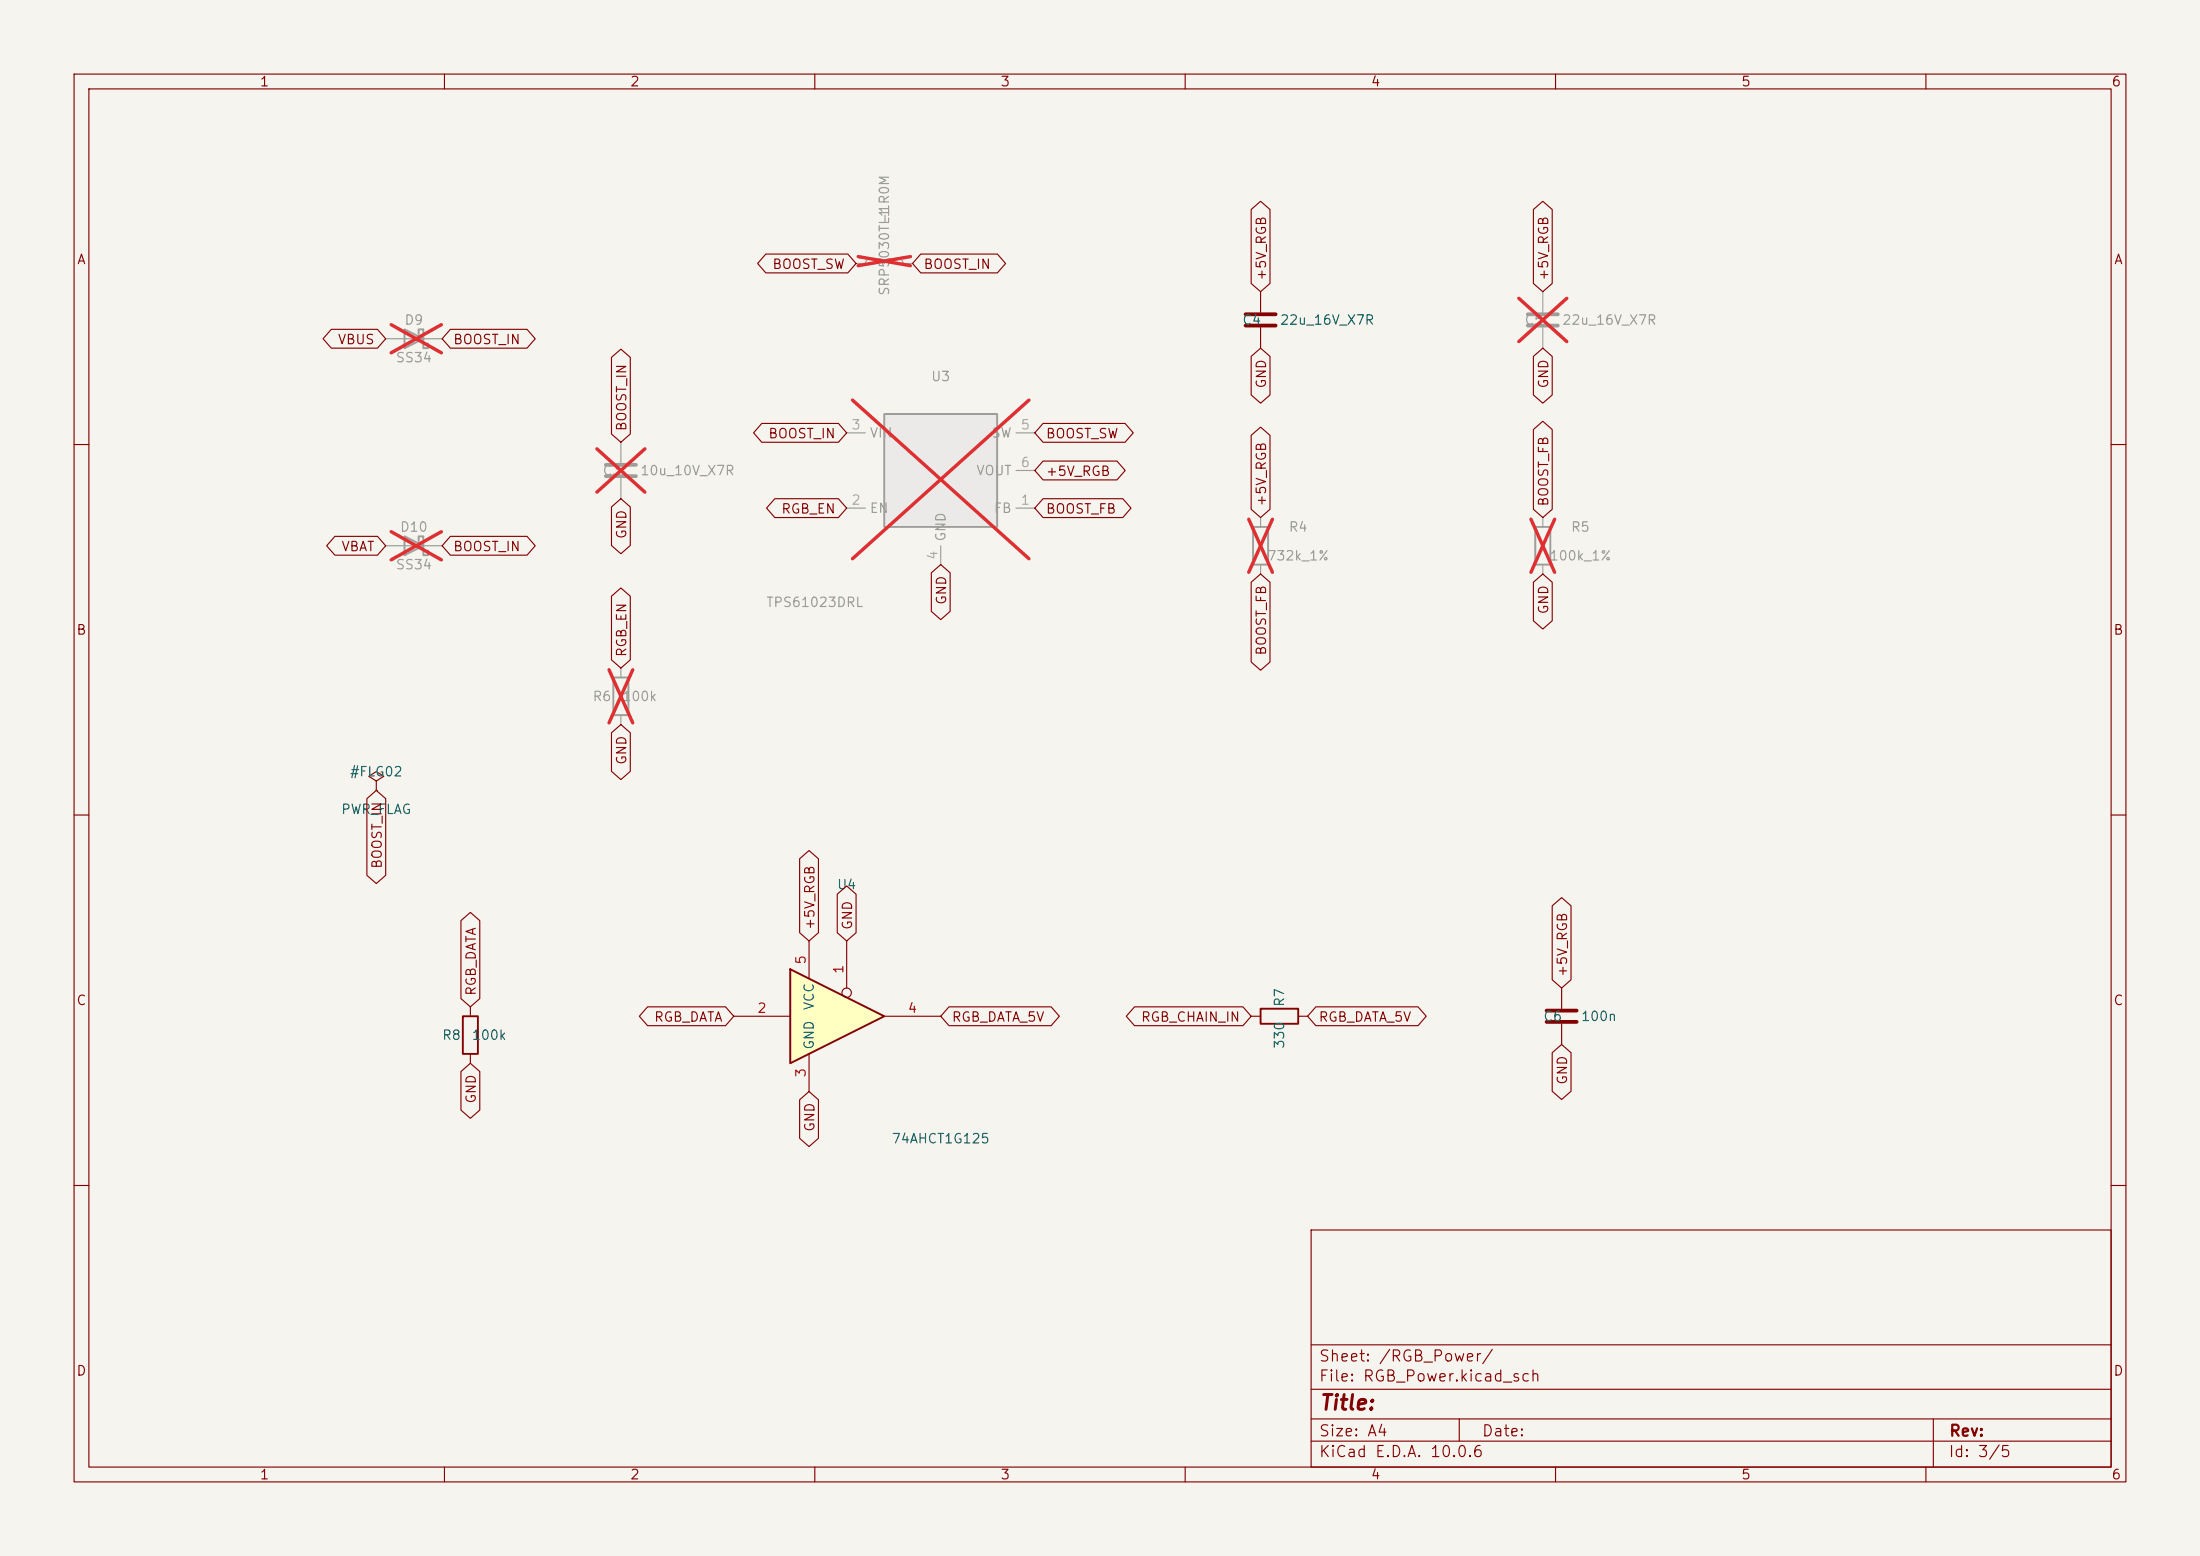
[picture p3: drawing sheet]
<svg xmlns="http://www.w3.org/2000/svg" width="297mm" height="210mm" viewBox="0 0 297 210" stroke-linecap="round" stroke-linejoin="round" font-family="sans-serif">
<path d="M0 0h297v210h-297z" fill="#f5f4ef" stroke="#f5f4ef" stroke-width=".14"/>
<g fill="none" stroke="#840000" stroke-width=".15">
<path d="M10 10h277v190h-277zM12 12h273v186h-273zM60 10v2M110 10v2M160 10v2M210 10v2M260 10v2M10 60h2M285 60h2M10 110h2M285 110h2M63.5 135.9v1.3"/>
<path d="M63.5 142.2v1.3M10 160h2M177 166h108v32h-108zM285 160h2M60 198v2M110 198v2M160 198v2M177 194.5h108M177 191.5h108M177 187.5h108M177 181.5h108M197 191.5v3"/>
<path d="M210 198v2M260 198v2M261 191.5v6.5"/>
</g>
<path d="M62.5 137.2h2v5h-2z" fill="none" stroke="#840000" stroke-width=".25"/>
<path d="M115.6 35.6h1.2a.64 .64 0 0 1 .7-.7 .64 .64 0 0 1 .6 .7 .64 .64 0 0 1 .6-.7 .64 .64 0 0 1 .7 .7 .64 .64 0 0 1 .6-.7 .64 .64 0 0 1 .6 .7 .64 .64 0 0 1 .7-.7 .64 .64 0 0 1 .6 .7h1.3" fill="none" stroke="#9c9b98" stroke-width=".15"/>
<path d="M115.8 34.6l7.1 1.3M122.9 34.6l-7.1 1.3" fill="none" stroke="#e12e31" stroke-width=".46"/>
<path d="M119.4 55.9h15.2v15.2h-15.2z" fill="#ebeae8"/>
<path d="M54.6 44.5l2.5 1.2-2.5 1.3zM56.5 45.1v-.6h.6v2.5h.7v-.6M119.4 55.9h15.2v15.2h-15.2zM54.6 72.4l2.5 1.3-2.5 1.2zM56.5 73v-.6h.6v2.5h.7v-.6M82.8 91.4h2v5.1h-2z" fill="none" stroke="#9c9b98" stroke-width=".25"/>
<path d="M52.1 45.7h7.6M83.8 59.7v2.8M114.3 58.4h2.5M137.2 58.4h2.5M52.1 73.7h7.6M83.8 64.5v2.8M114.3 68.6h2.5M127 73.7v2.5M137.2 68.6h2.5M137.2 63.5h2.5M83.8 90.2v1.2M83.8 96.5v1.3" fill="none" stroke="#9c9b98" stroke-width=".15"/>
<path d="M52.8 43.8l6.8 3.8M59.6 43.8l-6.8 3.8M115.1 54l23.8 21.4M138.9 54l-23.8 21.4M52.8 71.8l6.8 3.8M59.6 71.8l-6.8 3.8M80.6 60.6l6.5 5.8M87.1 60.6l-6.5 5.8M82.2 90.4l3.2 7.2M85.4 90.4l-3.2 7.2" fill="none" stroke="#e12e31" stroke-width=".46"/>
<path d="M50.8 105.4l1-.6-1-.7-1 .7 1 .6v1.3M50.8 106.7h.1" fill="none" stroke="#840000" stroke-width=".15"/>
<path d="M81.8 62.7h4.1M81.8 64.3h4.1" fill="none" stroke="#9c9b98" stroke-width=".51"/>
<path d="M106.7 130.8l12.7 6.4-12.7 6.3z" fill="#ffffc2"/>
<path d="M106.7 130.8l12.7 6.4-12.7 6.3zM170.2 136.1h5.1v2.1h-5.1z" fill="none" stroke="#840000" stroke-width=".25"/>
<g fill="none" stroke="#840000" stroke-width=".15">
<path d="M103.4 34.3h11.1l1.1 1.3-1.1 1.2h-11.1l-1.1-1.2zM124.3 34.3h10.3l1.2 1.3-1.2 1.2h-10.3l-1.1-1.2zM168.9 28.3l1.3-1.1 1.3 1.1v10l-1.3 1.1-1.3-1.1zM170.2 39.4v2.8M207 28.3l1.3-1.1 1.3 1.1v10l-1.3 1.1-1.3-1.1zM44.7 44.4h6.3l1.1 1.3-1.1 1.3h-6.3l-1.1-1.3zM60.8 44.4h10.3l1.2 1.3-1.2 1.3h-10.3l-1.1-1.3zM82.5 48.2l1.3-1.1 1.3 1.1v10.4l-1.3 1.1-1.3-1.1zM102.8 57.1h10.4l1.1 1.3-1.1 1.3h-10.4l-1.1-1.3zM140.8 57.1h11.1l1.1 1.3-1.1 1.3h-11.1l-1.1-1.3zM168.9 58.8l1.3-1.2 1.3 1.2v9.9l-1.3 1.2-1.3-1.2zM168.9 48.1l1.3-1.1 1.3 1.1v5.2l-1.3 1.1-1.3-1.1z"/>
<path d="M170.2 44.2v2.8M207 48.1l1.3-1.1 1.3 1.1v5.2l-1.3 1.1-1.3-1.1zM207 58l1.3-1.1 1.3 1.1v10.7l-1.3 1.2-1.3-1.2zM45.2 72.4h5.8l1.1 1.3-1.1 1.2h-5.8l-1.1-1.2zM60.8 72.4h10.3l1.2 1.3-1.2 1.2h-10.3l-1.1-1.2zM82.5 68.4l1.3-1.1 1.3 1.1v5.2l-1.3 1.1-1.3-1.1zM104.6 67.3h8.6l1.1 1.3-1.1 1.3h-8.6l-1.1-1.3zM125.7 77.3l1.3-1.1 1.3 1.1v5.2l-1.3 1.1-1.3-1.1zM140.8 67.3h10.8l1.1 1.3-1.1 1.3h-10.8l-1.1-1.3zM140.8 62.2h10l1.1 1.3-1.1 1.3h-10l-1.1-1.3zM168.9 78.6l1.3-1.1 1.3 1.1v10.7l-1.3 1.2-1.3-1.2zM207 78.6l1.3-1.1 1.3 1.1v5.2l-1.3 1.1-1.3-1.1z"/>
<path d="M82.5 98.9l1.3-1.1 1.3 1.1v5.2l-1.3 1.1-1.3-1.1zM82.5 80.5l1.3-1.1 1.3 1.1v8.6l-1.3 1.1-1.3-1.1zM49.5 107.8l1.3-1.1 1.3 1.1v10.3l-1.3 1.1-1.3-1.1zM107.9 115.9l1.3-1.1 1.3 1.1v10l-1.3 1.1-1.3-1.1zM62.2 124.3l1.3-1.2 1.3 1.2v10.5l-1.3 1.1-1.3-1.1zM87.4 135.9h10.5l1.2 1.3-1.2 1.2h-10.5l-1.1-1.2zM99.1 137.2h7.6M109.2 127v5.1M113 120.7l1.3-1.1 1.3 1.1v5.2l-1.3 1.1-1.3-1.1zM114.3 127v6.4M119.4 137.2h7.6M128.1 135.9h13.8l1.1 1.3-1.1 1.2h-13.8l-1.1-1.2z"/>
<path d="M153.2 135.9h14.6l1.1 1.3-1.1 1.2h-14.6l-1.2-1.2zM168.9 137.2h1.3M175.3 137.2h1.2M177.6 135.9h13.8l1.1 1.3-1.1 1.2h-13.8l-1.1-1.2zM209.5 122.3l1.3-1.2 1.3 1.2v9.9l-1.3 1.2-1.3-1.2zM210.8 133.4v2.7M210.8 138.2v2.8M62.2 144.6l1.3-1.1 1.3 1.1v5.2l-1.3 1.1-1.3-1.1zM107.9 148.4l1.3-1.1 1.3 1.1v5.2l-1.3 1.1-1.3-1.1zM109.2 142.2v5.1M209.5 142.1l1.3-1.1 1.3 1.1v5.2l-1.3 1.1-1.3-1.1z"/>
<circle cx="114.3" cy="134" r=".63"/>
</g>
<path d="M206.2 42.4h4.1M206.2 43.9h4.1" fill="none" stroke="#9c9b98" stroke-width=".51"/>
<path d="M208.3 39.4v2.8M208.3 44.2v2.8M170.2 69.9v1.2M170.2 76.2v1.3M208.3 69.9v1.2M208.3 76.2v1.3" fill="none" stroke="#9c9b98" stroke-width=".15"/>
<path d="M205 40.3l6.5 5.8M211.5 40.3l-6.5 5.8M168.6 70.1l3.2 7.1M171.8 70.1l-3.2 7.1M206.7 70.1l3.2 7.1M209.9 70.1l-3.2 7.1" fill="none" stroke="#e12e31" stroke-width=".46"/>
<path d="M168.1 42.4h4.1M168.1 43.9h4.1M208.8 136.4h4.1M208.8 137.9h4.1" fill="none" stroke="#840000" stroke-width=".51"/>
<path d="M169.2 71.1h2v5.1h-2zM207.3 71.1h2v5.1h-2z" fill="none" stroke="#9c9b98" stroke-width=".25"/>
<text font-size="2" fill="#840000" x="178" y="190.8">Title:</text>
<g font-size="1.5" fill="#840000">
<text x="178" y="184.1">Sheet: /RGB_Power/</text>
<text x="178" y="186.8">File: RGB_Power.kicad_sch</text>
<text x="178" y="197">KiCad E.D.A. 10.0.6</text>
<text x="178" y="194.2">Size: A4</text>
<text x="200" y="194.2">Date:</text>
<text x="263" y="197">Id: 3/5</text>
<text x="263" y="194.2">Rev:</text>
</g>
<g font-size="1.3" fill="#840000">
<text x="35" y="12">1</text>
<text x="85" y="12">2</text>
<text x="135" y="12">3</text>
<text x="185" y="12">4</text>
<text x="235" y="12">5</text>
<text x="285" y="12">6</text>
<text x="10.3" y="36">A</text>
<text x="285.3" y="36">A</text>
<text x="104.2" y="36.6">BOOST_SW</text>
<text x="124.6" y="36.6">BOOST_IN</text>
<text x="171.2" y="38" transform="rotate(-90 171.2 38)">+5V_RGB</text>
<text x="209.3" y="38" transform="rotate(-90 209.3 38)">+5V_RGB</text>
<text x="45.5" y="46.8">VBUS</text>
<text x="61.1" y="46.8">BOOST_IN</text>
<text x="171.2" y="52.5" transform="rotate(-90 171.2 52.5)">GND</text>
<text x="209.3" y="52.5" transform="rotate(-90 209.3 52.5)">GND</text>
<text x="84.9" y="58.3" transform="rotate(-90 84.9 58.3)">BOOST_IN</text>
<text x="103.6" y="59.5">BOOST_IN</text>
<text x="141.1" y="59.5">BOOST_SW</text>
<text x="141.1" y="64.6">+5V_RGB</text>
<text x="105.4" y="69.6">RGB_EN</text>
<text x="141.1" y="69.6">BOOST_FB</text>
<text x="171.2" y="68.4" transform="rotate(-90 171.2 68.4)">+5V_RGB</text>
<text x="209.3" y="68.4" transform="rotate(-90 209.3 68.4)">BOOST_FB</text>
<text x="46" y="74.7">VBAT</text>
<text x="61.1" y="74.7">BOOST_IN</text>
<text x="84.9" y="72.8" transform="rotate(-90 84.9 72.8)">GND</text>
<text x="128.1" y="81.7" transform="rotate(-90 128.1 81.7)">GND</text>
<text x="209.3" y="83" transform="rotate(-90 209.3 83)">GND</text>
<text x="10.2" y="86">B</text>
<text x="84.9" y="88.8" transform="rotate(-90 84.9 88.8)">RGB_EN</text>
<text x="171.2" y="88.6" transform="rotate(-90 171.2 88.6)">BOOST_FB</text>
<text x="285.2" y="86">B</text>
<text x="84.9" y="103.3" transform="rotate(-90 84.9 103.3)">GND</text>
<text x="51.9" y="117.3" transform="rotate(-90 51.9 117.3)">BOOST_IN</text>
<text x="110.3" y="125.6" transform="rotate(-90 110.3 125.6)">+5V_RGB</text>
<text x="115.4" y="125.6" transform="rotate(-90 115.4 125.6)">GND</text>
<text x="211.9" y="131.9" transform="rotate(-90 211.9 131.9)">+5V_RGB</text>
<text x="10.2" y="136">C</text>
<text x="64.6" y="134.5" transform="rotate(-90 64.6 134.5)">RGB_DATA</text>
<text x="285.2" y="136">C</text>
<text x="88.2" y="138.2">RGB_DATA</text>
<text x="128.4" y="138.2">RGB_DATA_5V</text>
<text x="153.9" y="138.2">RGB_CHAIN_IN</text>
<text x="177.9" y="138.2">RGB_DATA_5V</text>
<text x="64.6" y="149" transform="rotate(-90 64.6 149)">GND</text>
<text x="211.9" y="146.5" transform="rotate(-90 211.9 146.5)">GND</text>
<text x="110.3" y="152.8" transform="rotate(-90 110.3 152.8)">GND</text>
<text x="10.2" y="186">D</text>
<text x="285.2" y="186">D</text>
<text x="35" y="200">1</text>
<text x="85" y="200">2</text>
<text x="135" y="200">3</text>
<text x="185" y="200">4</text>
<text x="235" y="200">5</text>
<text x="285" y="200">6</text>
</g>
<g font-size="1.3" fill="#939391">
<text x="120.3" y="30.5" transform="rotate(-90 120.3 30.5)">L1</text>
<text x="120.3" y="40" transform="rotate(-90 120.3 40)">SRP5030T-1R0M</text>
<text x="54.5" y="44.1">D9</text>
<text x="205.7" y="44.1">C5</text>
<text x="210.8" y="44.1">22u_16V_X7R</text>
<text x="53.3" y="49.2">SS34</text>
<text x="125.6" y="51.8">U3</text>
<text x="117.3" y="59.4">VIN</text>
<text x="133.8" y="59.4">SW</text>
<text x="81.3" y="64.5">C3</text>
<text x="86.3" y="64.5">10u_10V_X7R</text>
<text x="131.7" y="64.5">VOUT</text>
<text x="117.3" y="69.5">EN</text>
<text x="134.1" y="69.5">FB</text>
<text x="53.3" y="77.2">SS34</text>
<text x="53.9" y="72.1">D10</text>
<text x="128" y="73.2" transform="rotate(-90 128 73.2)">GND</text>
<text x="171" y="76">732k_1%</text>
<text x="173.9" y="72.1">R4</text>
<text x="209.1" y="76">100k_1%</text>
<text x="212" y="72.1">R5</text>
<text x="103.3" y="82.2">TPS61023DRL</text>
<text x="79.9" y="94.9">R6</text>
<text x="83.9" y="94.9">100k</text>
</g>
<g font-size="1.3" fill="#006464">
<text x="167.6" y="44.1">C4</text>
<text x="172.7" y="44.1">22u_16V_X7R</text>
<text x="47.1" y="105.1">#FLG02</text>
<text x="46" y="110.2">PWR_FLAG</text>
<text x="112.9" y="120.3">U4</text>
<text x="110.2" y="136.4" transform="rotate(-90 110.2 136.4)">VCC</text>
<text x="173.7" y="136" transform="rotate(-90 173.7 136)">R7</text>
<text x="59.6" y="140.7">R8</text>
<text x="63.6" y="140.7">100k</text>
<text x="110.2" y="141.8" transform="rotate(-90 110.2 141.8)">GND</text>
<text x="173.7" y="141.6" transform="rotate(-90 173.7 141.6)">330</text>
<text x="208.3" y="138.1">C6</text>
<text x="213.3" y="138.1">100n</text>
<text x="120.3" y="154.6">74AHCT1G125</text>
</g>
<g font-size="1.3" fill="#a5a4a2">
<text x="114.8" y="58.3">3</text>
<text x="137.7" y="58.3">5</text>
<text x="137.7" y="63.4">6</text>
<text x="114.8" y="68.4">2</text>
<text x="137.7" y="68.4">1</text>
<text x="126.9" y="75.7" transform="rotate(-90 126.9 75.7)">4</text>
</g>
<g font-size="1.3" fill="#a90000">
<text x="109.1" y="130.3" transform="rotate(-90 109.1 130.3)">5</text>
<text x="114.2" y="131.5" transform="rotate(-90 114.2 131.5)">1</text>
<text x="102.1" y="137">2</text>
<text x="122.5" y="137">4</text>
<text x="109.1" y="145.5" transform="rotate(-90 109.1 145.5)">3</text>
</g>
</svg>
